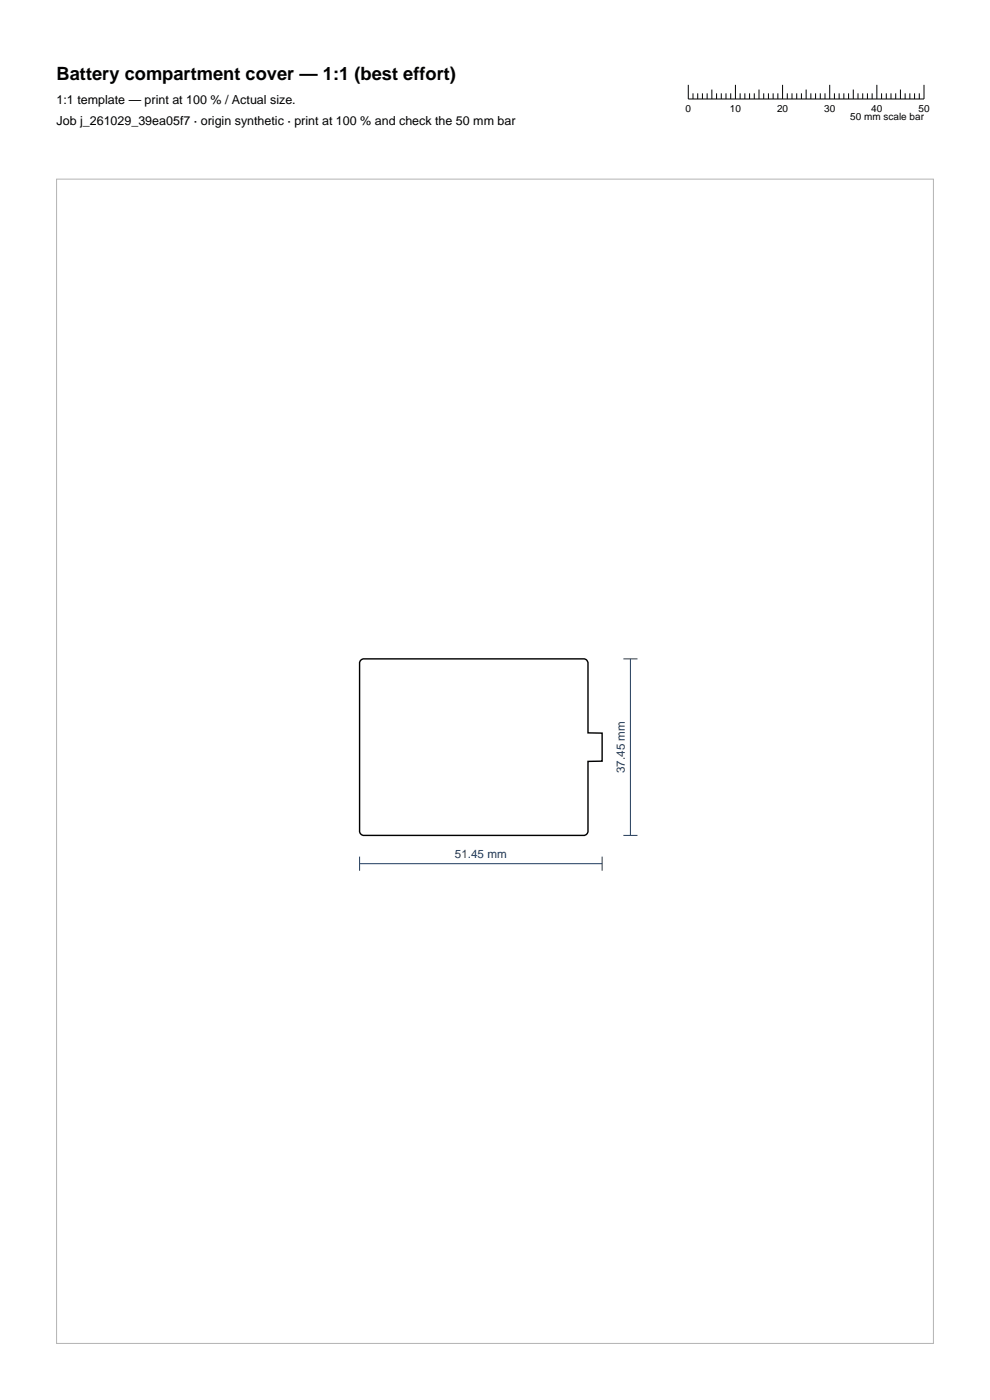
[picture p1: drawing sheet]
<svg xmlns="http://www.w3.org/2000/svg" width="210mm" height="297mm" viewBox="0 0 210 297" stroke-linecap="round" stroke-linejoin="round" font-family="sans-serif">
<g fill="none" stroke="#000" stroke-width=".21">
<path d="M146 18v3h50v-3M147 19.8v1.2M148 19.8v1.2M149 19.8v1.2M150 19.8v1.2M151 19v2M152 19.8v1.2M153 19.8v1.2M154 19.8v1.2M155 19.8v1.2M156 18v3M157 19.8v1.2"/>
<path d="M158 19.8v1.2M159 19.8v1.2M160 19.8v1.2M161 19v2M162 19.8v1.2M163 19.8v1.2M164 19.8v1.2M165 19.8v1.2M166 18v3M167 19.8v1.2M168 19.8v1.2M169 19.8v1.2"/>
<path d="M170 19.8v1.2M171 19v2M172 19.8v1.2M173 19.8v1.2M174 19.8v1.2M175 19.8v1.2M176 18v3M177 19.8v1.2M178 19.8v1.2M179 19.8v1.2M180 19.8v1.2M181 19v2"/>
<path d="M182 19.8v1.2M183 19.8v1.2M184 19.8v1.2M185 19.8v1.2M186 18v3M187 19.8v1.2M188 19.8v1.2M189 19.8v1.2M190 19.8v1.2M191 19v2M192 19.8v1.2M193 19.8v1.2"/>
<path d="M194 19.8v1.2M195 19.8v1.2"/>
</g>
<path d="M76.7 139.9l.3-.1h47l.3 .1 .4 .6v15h3v6h-3v15l-.1 .3-.6 .4h-47l-.3-.1-.4-.6v-36z" fill="none" stroke="#000" stroke-width=".3"/>
<path d="M132.2 139.8h3M133.7 139.8v37.4M132.2 177.2h3M76.3 183.2h51.4M76.3 181.7v3M127.7 181.7v3" fill="none" stroke="#1f3b5e" stroke-width=".21"/>
<path d="M12 38h186v247h-186z" fill="none" stroke="#b3b3b3" stroke-width=".21"/>
<text font-size="3.9" x="12" y="17">Battery compartment cover — 1:1 (best effort)</text>
<g font-size="2.6">
<text x="12" y="22">1:1 template — print at 100 % / Actual size.</text>
<text x="12" y="26.5">Job j_261029_39ea05f7 · origin synthetic · print at 100 % and check the 50 mm bar</text>
</g>
<g font-size="2.5" fill="#1f3b5e">
<text x="132.5" y="164" transform="rotate(-90 132.5 164)">37.45 mm</text>
<text x="96.5" y="182">51.45 mm</text>
</g>
<g font-size="2.1">
<text x="145.4" y="23.8">0</text>
<text x="154.8" y="23.8">10</text>
<text x="164.8" y="23.8">20</text>
<text x="174.8" y="23.8">30</text>
<text x="184.8" y="23.8">40</text>
<text x="194.8" y="23.8">50</text>
<text x="180.4" y="25.5">50 mm scale bar</text>
</g>
</svg>
